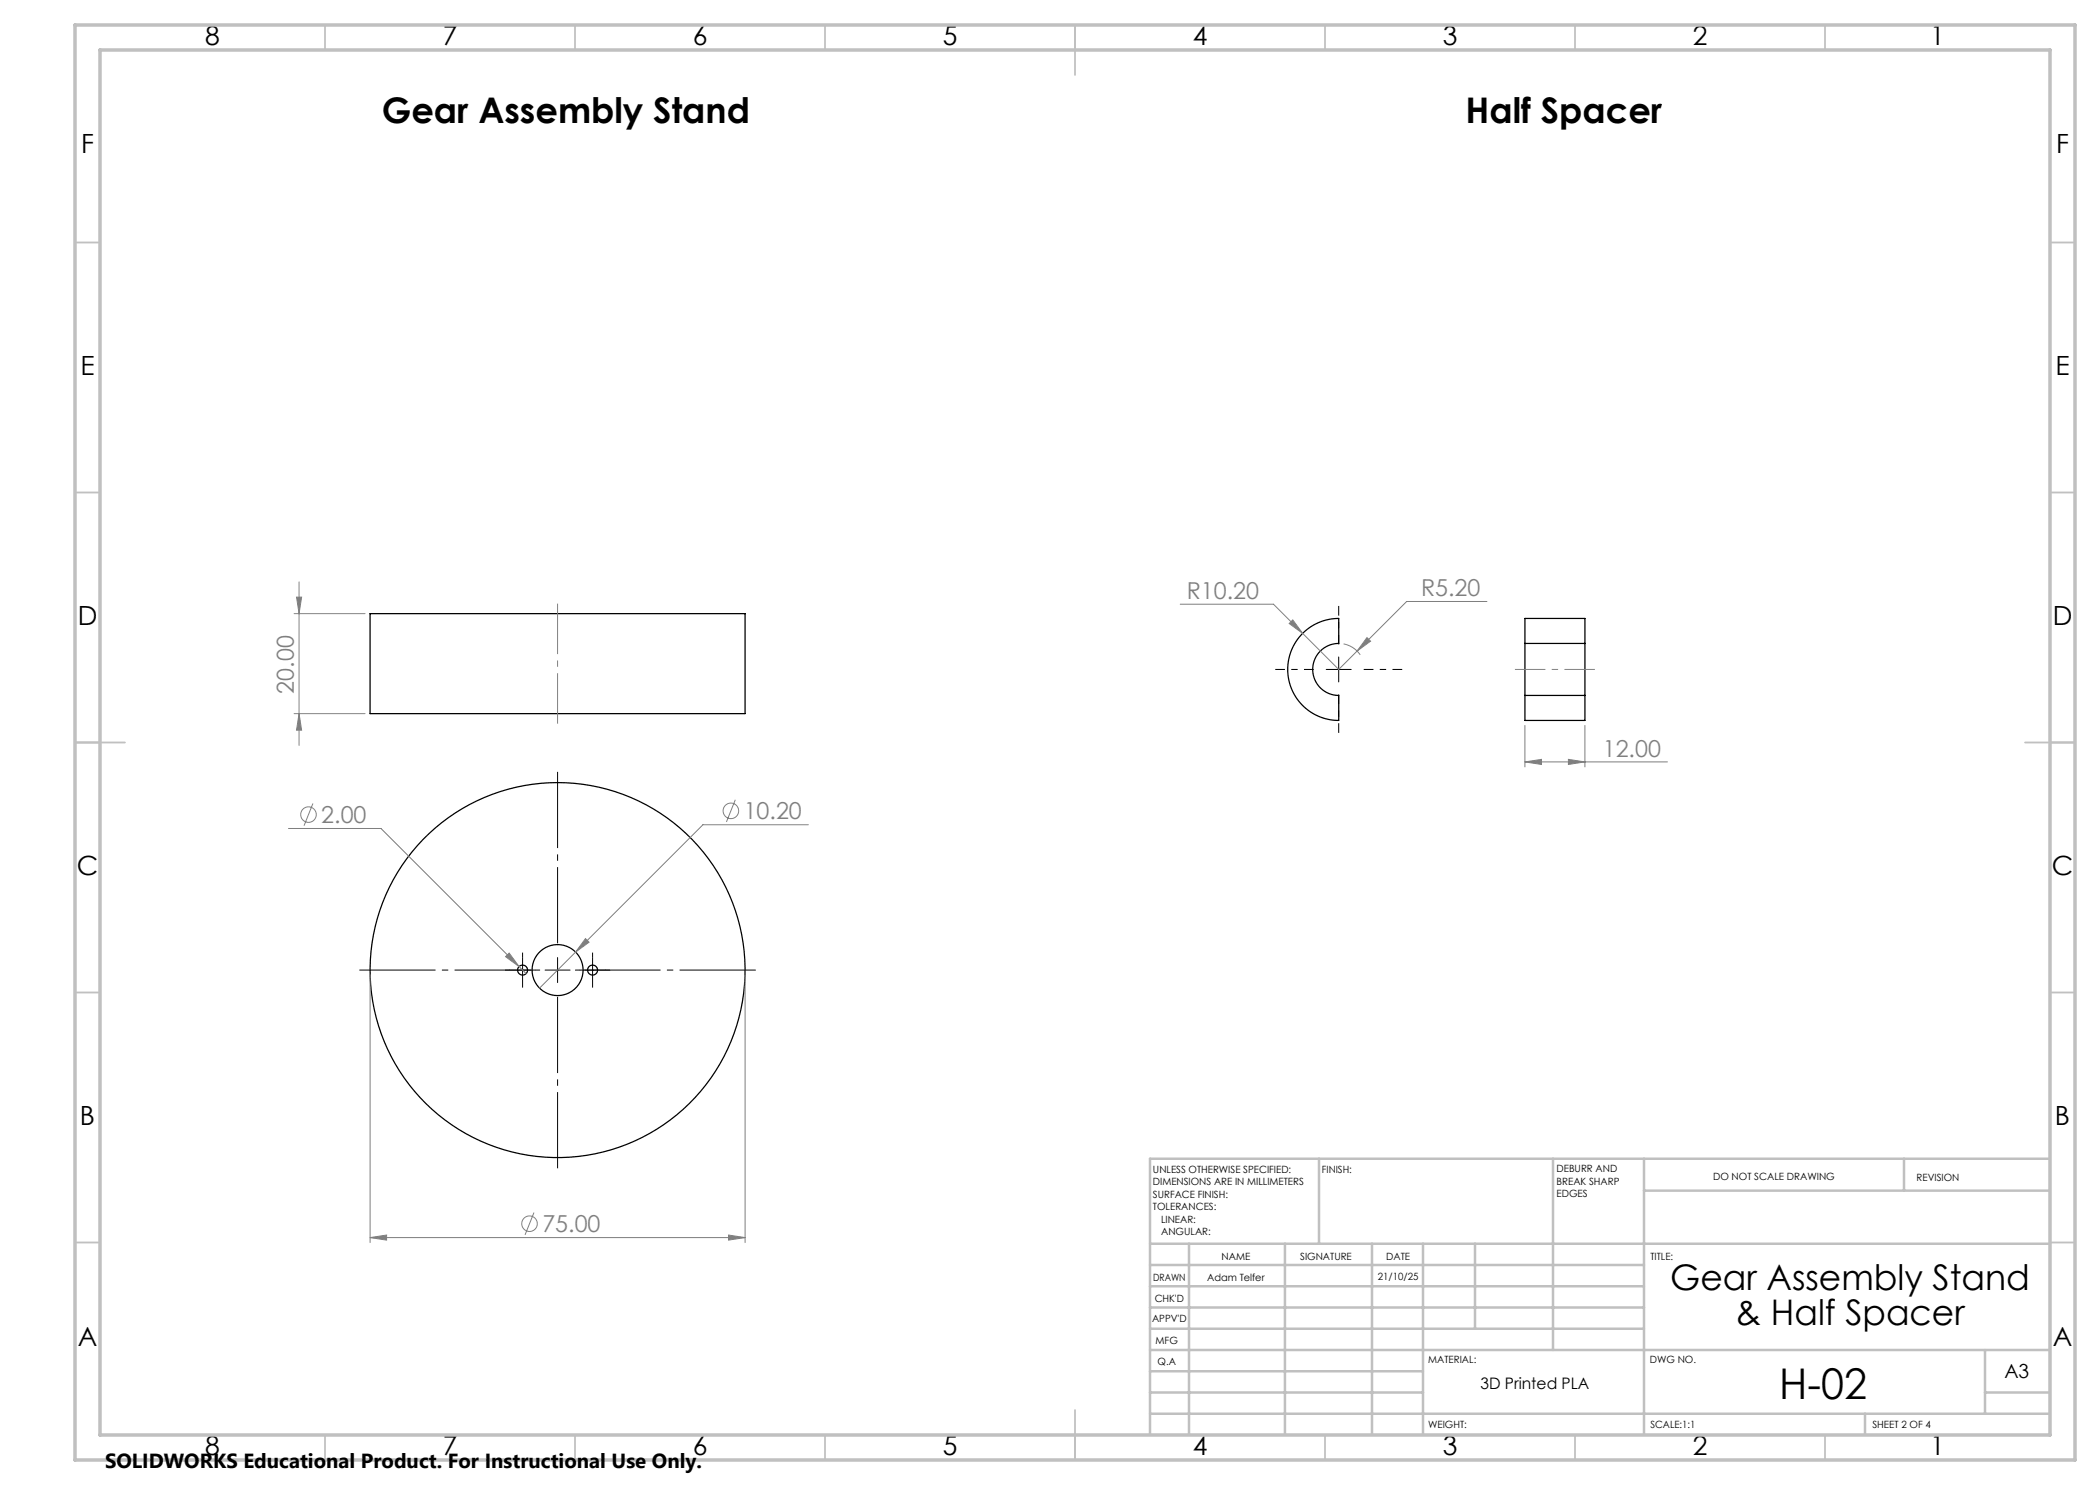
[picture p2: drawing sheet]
<svg xmlns="http://www.w3.org/2000/svg" width="420mm" height="297mm" viewBox="0 0 420 297" stroke-linecap="round" stroke-linejoin="round" font-family="sans-serif">
<g fill="none" stroke="#000" stroke-width=".25">
<path d="M74 122.7h75v20h-75zM260.5 126.8a10.2 10.2 0 0 1 7.2-3.1v5a5.2 5.2 0 0 0-5.2 5.2 5.2 5.2 0 0 0 5.2 5.2v5a10.2 10.2 0 0 1-9.4-6.3 10.2 10.2 0 0 1 2.2-11zM305 128.7v10.4M305 128.7h12M305 128.7v-5h12v5M305 139.1v5h12v-5M305 139.1h12M317 128.7v10.4"/>
<circle cx="104.5" cy="194" r="1"/>
<circle cx="111.5" cy="194" r="5.1"/>
<circle cx="111.5" cy="194" r="37.5"/>
<circle cx="118.5" cy="194" r="1"/>
</g>
<g fill="none" stroke="#808080" stroke-width=".2">
<path d="M59.3 119.4h1l-.5 3.3zM59.8 116.4v32.7M58.8 122.7h14.2M258.6 124l1.9 2.7-2.7-2zM268.7 128.8a5.2 5.2 0 0 1 3.3 2.2M273.4 127.5l.7 .7-2.7 2zM297.4 120.3h-16.1l-13.6 13.6-13-13.1h-18.7M58.8 142.7h14.2M59.8 142.7l.5 3.3h-1zM147.1 159.9l-1.8 4.5M305 145.1v8.3M305 152.4h28.5"/>
<path d="M305 152.4l3.3-.5v1zM313.7 151.9l3.3 .5-3.3 .5zM317 145.1v8.3M57.7 165.7h18.5l27.6 27.6M62.6 160.7l-1.8 4.4M161.7 164.9h-21.1l-32.7 32.7M74 195v53.5M101.8 190.6l2 2.7-2.7-2zM103.8 193.3l1.4 1.4M117.1 187.7l.7 .7-2.7 2zM149 195v53.5M74 247.5l3.3-.5v1z"/>
<path d="M74 247.5h75M106.8 242.5l-1.8 4.5M145.7 247l3.3 .5-3.3 .5z"/>
<circle cx="61.7" cy="162.9" r="1.56"/>
<circle cx="146.2" cy="162.2" r="1.56"/>
<circle cx="105.9" cy="244.7" r="1.56"/>
</g>
<path d="M262.7 133.9h-7.7M267.7 128.9v-7.7M267.7 138.9v7.7M272.7 133.9h7.7" fill="none" stroke="#000" stroke-width=".2" stroke-dasharray="15.2 1.3 1.3 1.3" stroke-dashoffset="13.3" stroke-linecap="butt"/>
<path d="M106.5 194h-35M111.5 189v-35M111.5 199v35M116.5 194h35" fill="none" stroke="#000" stroke-width=".2" stroke-dasharray="15.2 1.3 1.3 1.3" stroke-dashoffset="-.4" stroke-linecap="butt"/>
<path d="M102 194h-1M104.5 191.5v-1M104.5 196.5v1M107 194h1M116 194h-1M118.5 191.5v-1M118.5 196.5v1M121 194h1" fill="none" stroke="#000" stroke-width=".2" stroke-dasharray="15.2 1.3 1.3 1.3" stroke-linecap="butt"/>
<path d="M303 133.9h16" fill="none" stroke="#808080" stroke-width=".2" stroke-dasharray="15.2 1.3 1.3 1.3" stroke-dashoffset="9.1" stroke-linecap="butt"/>
<path d="M111.5 144.7v-24" fill="none" stroke="#808080" stroke-width=".2" stroke-dasharray="15.2 1.3 1.3 1.3" stroke-dashoffset="5.1" stroke-linecap="butt"/>
<path d="M265.2 133.9h5M267.7 131.4v5M102 194h5M104.5 191.5v5M109 194h5M111.5 191.5v5M116 194h5M118.5 191.5v5" fill="none" stroke="#000" stroke-width=".2"/>
<g fill="none" stroke="#c0c0c0" stroke-width=".35">
<path d="M65 5v5M115 5v5M165 5v5M215 5v10M265 5v5M315 5v5M365 5v5M15 48.5h5M410 48.5h5M15 98.5h5M410 98.5h5M15 148.5h10"/>
<path d="M405 148.5h10M15 198.5h5M410 198.5h5M15 248.5h5M410 248.5h5M65 287v5M115 287v5M165 287v5M215 282v10M265 287v5M315 287v5M365 287v5"/>
</g>
<g fill="none" stroke="#c0c0c0" stroke-width=".5">
<path d="M263.8 231.8v17M310.6 231.8v38.2M328.8 231.8v55.2M328.8 238.1h81.2M380.8 231.8v6.3M410 231.8h-180v55.2M230 248.8h180M230 257.3h98.8M230 253h98.8M237.8 248.8v38.2M257 248.8v38.2M274.4 248.8v38.2"/>
<path d="M284.6 248.8v38.2M295 248.8v17M230 265.8h98.8M230 261.5h98.8M230 278.5h54.6M230 274.3h54.6M230 270h180M397 278.5h13M397 270v12.8M230 282.8h180M373 282.8v4.2"/>
</g>
<path d="M15 5h400v287h-400zM20 10h390v277h-390z" fill="none" stroke="#c0c0c0" stroke-width=".7"/>
<g fill="#808080">
<path d="M273.4 127.5l-2 2.7 2.7-2zM258.6 124l-.8 .7 2.7 2zM305 152.4l3.3-.5v1zM313.7 151.9l3.3 .5-3.3 .5zM117.1 187.7l-2 2.7 2.7-2zM74 247.5l3.3-.5v1zM145.7 247l3.3 .5-3.3 .5zM101.8 190.6l-.7 .7 2.7 2z"/>
<path d="M59.3 119.4h1l-.5 3.3zM59.8 142.7l.5 3.3h-1z"/>
</g>
<text font-size="8.5" x="355.8" y="279.7">H-02</text>
<g font-size="7.1">
<text x="76.3" y="24.7">Gear Assembly Stand</text>
<text x="293.1" y="24.7">Half Spacer</text>
<text x="334.1" y="258">Gear Assembly Stand</text>
<text x="347" y="265.1">&amp; Half Spacer</text>
</g>
<g font-size="5.3">
<text x="41" y="8.9">8</text>
<text x="88.5" y="8.9">7</text>
<text x="138.5" y="8.9">6</text>
<text x="188.5" y="8.9">5</text>
<text x="238.5" y="8.9">4</text>
<text x="288.5" y="8.9">3</text>
<text x="338.5" y="8.9">2</text>
<text x="386" y="8.9">1</text>
<text x="16.2" y="30.7">F</text>
<text x="411.2" y="30.7">F</text>
<text x="16.1" y="74.9">E</text>
<text x="411.1" y="74.9">E</text>
<text x="15.5" y="124.9">D</text>
<text x="410.5" y="124.9">D</text>
<text x="15.4" y="174.9">C</text>
<text x="410.4" y="174.9">C</text>
<text x="16" y="224.9">B</text>
<text x="411" y="224.9">B</text>
<text x="15.5" y="269.2">A</text>
<text x="410.5" y="269.2">A</text>
<text x="41" y="290.9">8</text>
<text x="88.5" y="290.9">7</text>
<text x="138.5" y="290.9">6</text>
<text x="188.5" y="290.9">5</text>
<text x="238.5" y="290.9">4</text>
<text x="288.5" y="290.9">3</text>
<text x="338.5" y="290.9">2</text>
<text x="386" y="290.9">1</text>
</g>
<g font-size="4.7" fill="#808080">
<text x="237.3" y="119.8">R10.20</text>
<text x="284.2" y="119.3">R5.20</text>
<text x="58.8" y="138.7" transform="rotate(-90 58.8 138.7)">20.00</text>
<text x="320.6" y="151.4">12.00</text>
<text x="64.3" y="164.6">2.00</text>
<text x="148.7" y="163.9">10.20</text>
<text x="108.5" y="246.5">75.00</text>
</g>
<text font-size="4.1" x="21" y="293.7">SOLIDWORKS Educational Product. For Instructional Use Only.</text>
<text font-size="3.9" x="400.9" y="275.5">A3</text>
<text font-size="3.2" x="296.1" y="277.9">3D Printed PLA</text>
<g font-size="2">
<text x="230.6" y="234.6">UNLESS OTHERWISE SPECIFIED:</text>
<text x="230.6" y="237.1">DIMENSIONS ARE IN MILLIMETERS</text>
<text x="230.6" y="239.6">SURFACE FINISH:</text>
<text x="264.4" y="234.6">FINISH:</text>
<text x="311.3" y="234.5">DEBURR AND</text>
<text x="311.3" y="237">BREAK SHARP</text>
<text x="311.3" y="239.5">EDGES</text>
<text x="342.6" y="236">DO NOT SCALE DRAWING</text>
<text x="383.3" y="236.2">REVISION</text>
<text x="230.6" y="242.1">TOLERANCES:</text>
<text x="232.2" y="244.6">LINEAR:</text>
<text x="232.2" y="247.1">ANGULAR:</text>
<text x="244.3" y="252">NAME</text>
<text x="260" y="251.9">SIGNATURE</text>
<text x="277.2" y="251.9">DATE</text>
<text x="330.1" y="251.9">TITLE:</text>
<text x="230.6" y="256.1">DRAWN</text>
<text x="241.4" y="256.1">Adam Telfer</text>
<text x="275.6" y="255.9">21/10/25</text>
<text x="230.9" y="260.3">CHK'D</text>
<text x="230.4" y="264.4">APPV'D</text>
<text x="231.1" y="268.8">MFG</text>
<text x="231.5" y="273">Q.A</text>
<text x="285.6" y="272.5">MATERIAL:</text>
<text x="330" y="272.5">DWG NO.</text>
<text x="285.6" y="285.5">WEIGHT:</text>
<text x="330.1" y="285.6">SCALE:1:1</text>
<text x="374.5" y="285.6">SHEET 2 OF 4</text>
</g>
</svg>
